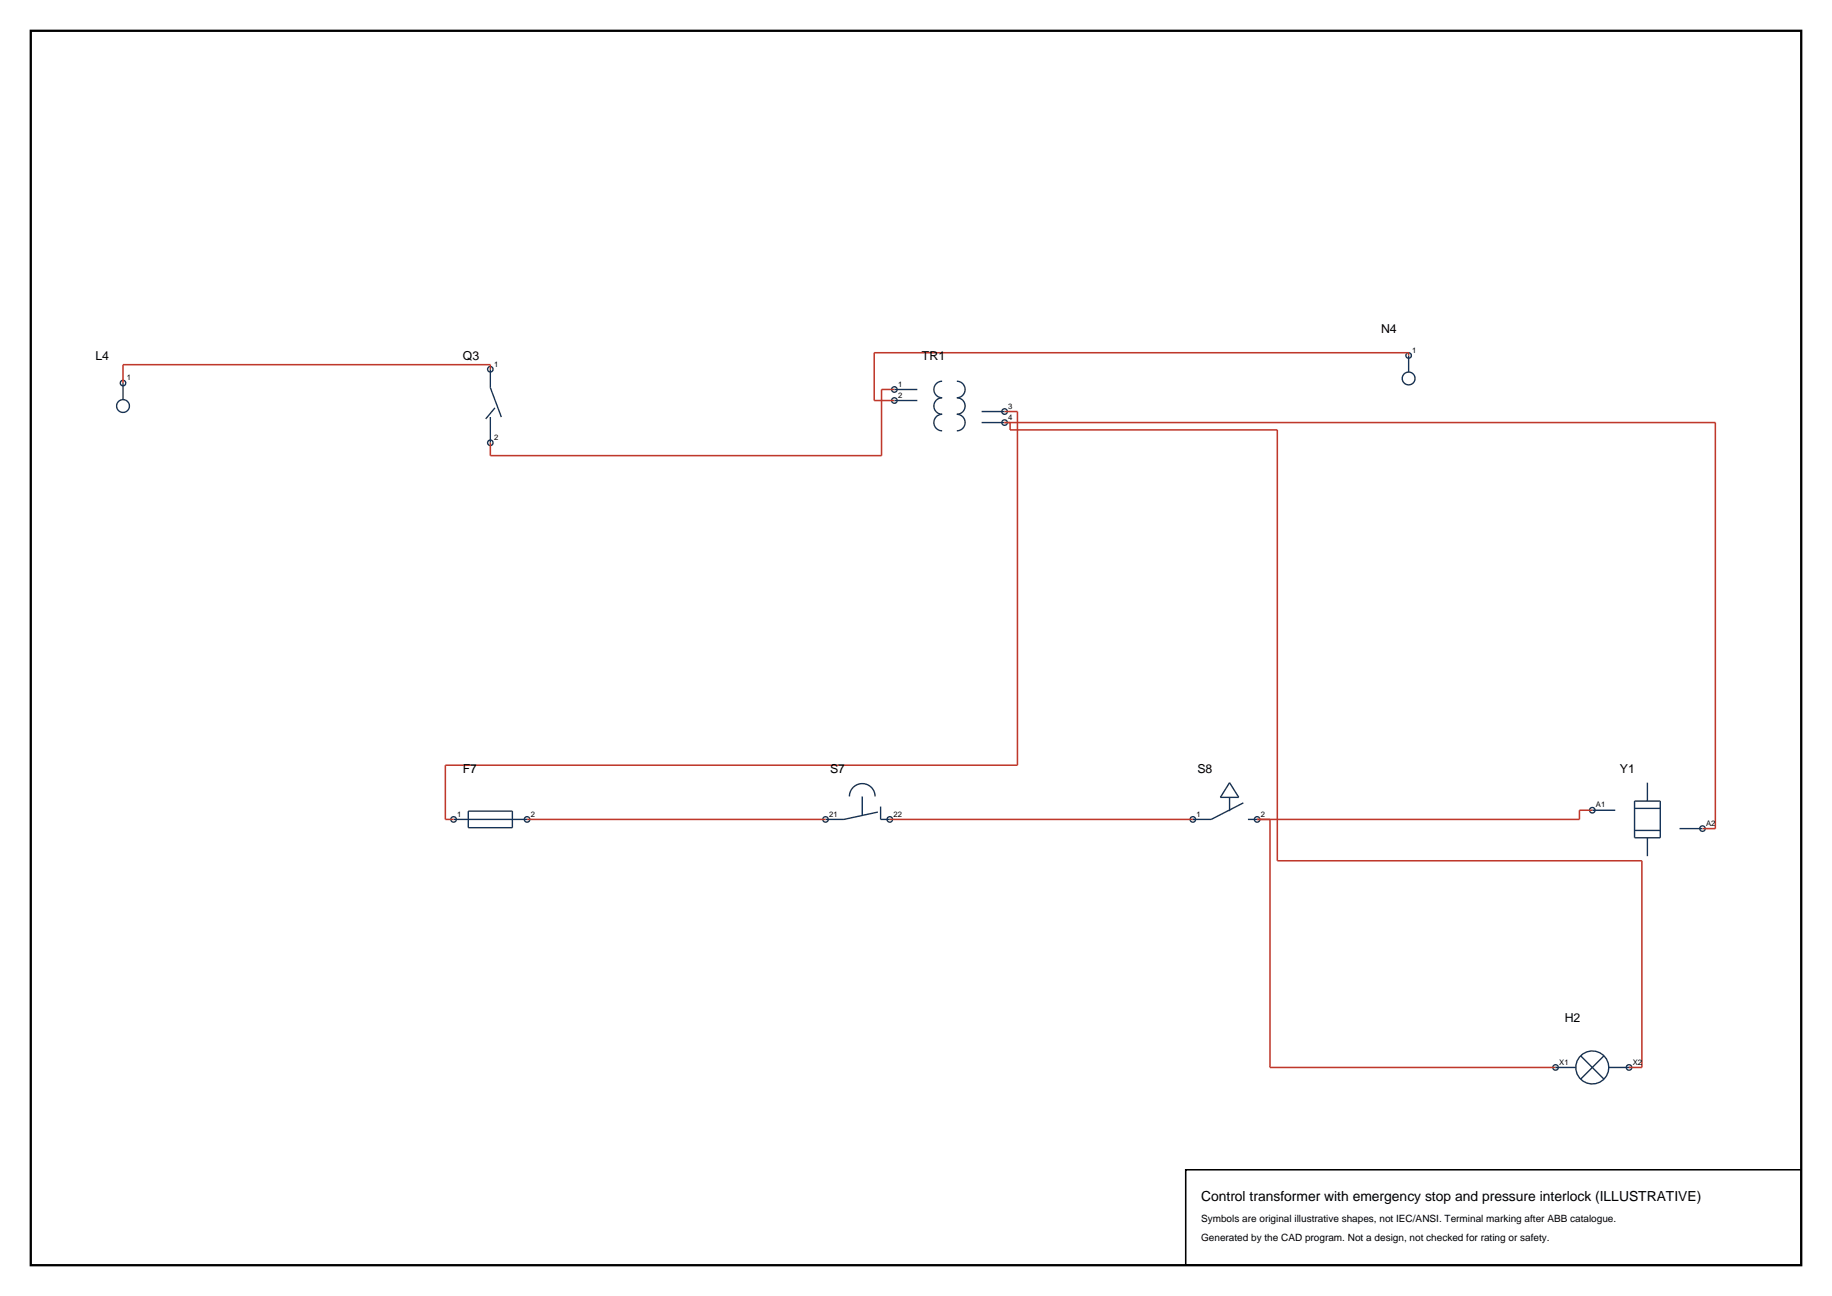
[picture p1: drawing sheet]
<svg xmlns="http://www.w3.org/2000/svg" width="420mm" height="297mm" viewBox="0 0 420 297" stroke-linecap="round" stroke-linejoin="round" font-family="sans-serif">
<path d="M7.1 7.1h405.8v282.8h-405.8z" fill="none" stroke="#000" stroke-width=".53"/>
<g fill="none" stroke="#143359" stroke-width=".32">
<path d="M28.2 87.8v3.8M28.2 87.8h.1M112.4 84.6v4.2l2.5 6.8M112.4 95.6v5.9M112.4 84.6h.1M113.5 93.5l-2.1 2.5M205 89.3h5.3M205 91.8h5.3M216 87.4a1.9 1.9 0 0 0-1.9 1.9 1.9 1.9 0 0 0 1.9 1.9 1.89 1.89 0 0 0-1.9 1.8 1.89 1.89 0 0 0 1.9 1.9 1.89 1.89 0 0 0-1.9 1.9 1.89 1.89 0 0 0 1.9 1.9M219.4 87.4a1.9 1.9 0 0 1 1.9 1.9 1.9 1.9 0 0 1-1.9 1.9 1.89 1.89 0 0 1 1.9 1.8 1.89 1.89 0 0 1-1.9 1.9 1.89 1.89 0 0 1 1.9 1.9 1.89 1.89 0 0 1-1.9 1.9M225 94.3h5.3M225 96.8h5.3"/>
<path d="M322.9 81.5v3.8M322.9 81.5h.1M112.4 101.5h.1M281.9 179.4l2.1 3.3h-4.2zM377.7 179.4v4.2M104 187.8h16.8M107.4 185.9h10.1v3.8h-10.1zM194.7 182.5a2.95 2.95 0 0 1 3-2.9 2.95 2.95 0 0 1 2.9 2.9M197.7 182.5v4.4M201.3 186.1l-7.8 1.7h-4.2M201.9 184.8v3h2.1M281.9 182.7v3.2"/>
<path d="M285 184l-7.3 3.8h-4.2M286.1 187.8h2.1M365 185.7h5.3M374.7 183.6h5.9v8.4h-5.9zM374.7 185.3h5.9M374.7 190.3h5.9M377.7 192v4.2M385 189.9h5.3M356.6 244.6h4.7M362.4 242l5.3 5.3M367.7 242l-5.3 5.3M368.8 244.6h4.7"/>
<circle cx="28.2" cy="87.8" r=".63"/>
<circle cx="28.2" cy="93" r="1.47"/>
<circle cx="112.4" cy="84.6" r=".63"/>
<circle cx="205" cy="89.3" r=".63"/>
<circle cx="205" cy="91.8" r=".63"/>
<circle cx="230.3" cy="96.8" r=".63"/>
<circle cx="230.3" cy="94.3" r=".63"/>
<circle cx="322.9" cy="81.5" r=".63"/>
<circle cx="322.9" cy="86.7" r="1.47"/>
<circle cx="112.4" cy="101.5" r=".63"/>
<circle cx="104" cy="187.8" r=".63"/>
<circle cx="120.8" cy="187.8" r=".63"/>
<circle cx="189.3" cy="187.8" r=".63"/>
<circle cx="204" cy="187.8" r=".63"/>
<circle cx="273.5" cy="187.8" r=".63"/>
<circle cx="288.2" cy="187.8" r=".63"/>
<circle cx="365" cy="185.7" r=".63"/>
<circle cx="390.3" cy="189.9" r=".63"/>
<circle cx="356.6" cy="244.6" r=".63"/>
<circle cx="365" cy="244.6" r="3.8"/>
<circle cx="373.5" cy="244.6" r=".63"/>
</g>
<path d="M112.4 84.6v-1h-84.2v4.2M205 89.3h-2.9v15.1h-89.7v-2.9M230.3 94.3h3v81.1h-131.2v12.4h1.9M230.3 96.8h163v93.1h-3M231.6 96.8v1.7h61.2v98.8h83.6v47.3h-2.9M322.9 81.5v-.7h-122.5v11h4.6M120.8 187.8h68.5M204 187.8h69.5M291.1 187.8v56.8h65.5M365 185.7h-2.9v2.1h-73.9" fill="none" stroke="#bf382b" stroke-width=".35"/>
<path d="M271.8 268.1h141.1v21.8h-141.1z" fill="none" stroke="#000" stroke-width=".35"/>
<text font-size="3.2" x="275.4" y="275.1">Control transformer with emergency stop and pressure interlock (ILLUSTRATIVE)</text>
<g font-size="2.8">
<text x="316.6" y="76.2">N4</text>
<text x="21.9" y="82.5">L4</text>
<text x="106.1" y="82.5">Q3</text>
<text x="211.4" y="82.5">TR1</text>
<text x="106.1" y="177.3">F7</text>
<text x="190.3" y="177.3">S7</text>
<text x="274.5" y="177.3">S8</text>
<text x="371.4" y="177.3">Y1</text>
<text x="358.7" y="234.1">H2</text>
</g>
<g font-size="2.3">
<text x="275.4" y="280.1">Symbols are original illustrative shapes, not IEC/ANSI. Terminal marking after ABB catalogue.</text>
<text x="275.4" y="284.3">Generated by the CAD program. Not a design, not checked for rating or safety.</text>
</g>
<g font-size="1.8">
<text x="113.3" y="84">1</text>
<text x="323.8" y="80.8">1</text>
<text x="29" y="87.2">1</text>
<text x="205.9" y="88.6">1</text>
<text x="205.9" y="91.2">2</text>
<text x="231.2" y="93.7">3</text>
<text x="113.3" y="100.8">2</text>
<text x="231.2" y="96.2">4</text>
<text x="365.9" y="185">A1</text>
<text x="104.8" y="187.2">1</text>
<text x="121.7" y="187.2">2</text>
<text x="190.1" y="187.2">21</text>
<text x="204.8" y="187.2">22</text>
<text x="274.3" y="187.2">1</text>
<text x="289" y="187.2">2</text>
<text x="391.2" y="189.3">A2</text>
<text x="357.5" y="244">X1</text>
<text x="374.3" y="244">X2</text>
</g>
</svg>
